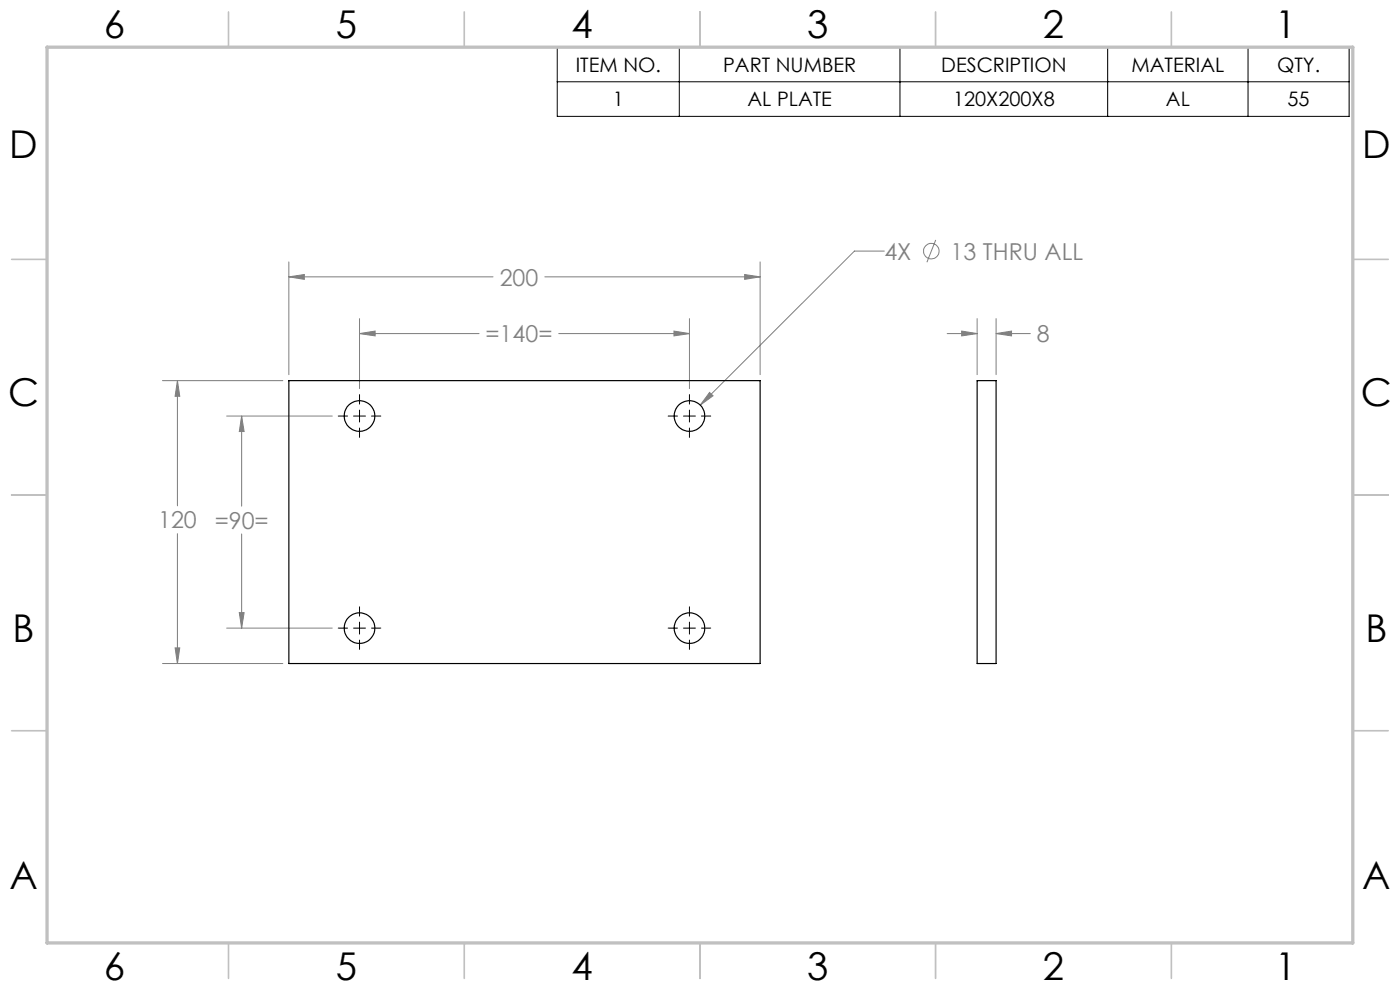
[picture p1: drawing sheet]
<svg xmlns="http://www.w3.org/2000/svg" width="297mm" height="210mm" viewBox="0 0 297 210" stroke-linecap="round" stroke-linejoin="round" font-family="sans-serif">
<g fill="none" stroke="#808080" stroke-width=".21">
<path d="M61.3 58.7l3.3-.5v1.1zM61.3 55.6v23.9M61.3 58.7h43.3M115.6 58.7h45.7M158 58.2l3.3 .5-3.3 .6zM161.3 55.6v23.9M187.6 53.3h-6.3l-32.7 32.6M198.5 50.9l-1.9 4.7M76.3 70.8l3.3-.6v1.1zM76.3 67.6v14.8M76.3 70.8h25.3M118.5 70.8h27.8"/>
<path d="M143 70.2l3.3 .6-3.3 .5zM146.3 67.6v14.8M200.9 70.8h6.4M204 70.2l3.3 .6-3.3 .5zM207.3 67.6v11.9M211.3 70.8l3.3-.6v1.1zM211.3 70.8h7.3M211.3 67.6v11.9M34.5 80.7h25.5M37.6 80.7l.5 3.4h-1zM37.6 80.7v26.6M48.1 88.3h22.4"/>
<path d="M51.3 88.3l.5 3.2h-1zM51.3 88.3v19.1M150.5 83.2l.8 .8-2.7 1.9zM37.6 113.2v27.5M51.3 113.3v19.9M37.1 137.4h1l-.5 3.3zM48.1 133.2h22.4M50.8 130h1l-.5 3.2zM34.5 140.7h25.5"/>
<circle cx="197.6" cy="53.3" r="1.65"/>
</g>
<g fill="none" stroke="#000" stroke-width=".21">
<path d="M118.2 10h168v14.7h-168zM118.2 17.3h168M144.1 10v14.7M190.9 10v14.7M235 10v14.7M264.8 10v14.7M71.8 88.3h1.9M75 88.3h2.5M76.3 83.7v2M76.3 87v2.5M76.3 90.8v2M78.8 88.3h2"/>
<path d="M141.7 88.3h2M145 88.3h2.5M146.3 83.7v2M146.3 87v2.5M146.3 90.8v2M148.8 88.3h2M71.8 133.2h1.9M75 133.2h2.5M76.3 128.7v2M76.3 132v2.5M76.3 135.8v2M78.8 133.2h2"/>
<path d="M141.7 133.2h2M145 133.2h2.5M146.3 128.7v2M146.3 132v2.5M146.3 135.8v2M148.8 133.2h2"/>
</g>
<g fill="none" stroke="#c0c0c0" stroke-width=".35">
<path d="M48.5 2.5v7.5M98.5 2.5v7.5M148.5 2.5v7.5M198.5 2.5v7.5M248.5 2.5v7.5M2.5 55h7.5M287 55h7.5M2.5 105h7.5M287 105h7.5M2.5 155h7.5M287 155h7.5M48.5 200v7.5"/>
<path d="M98.5 200v7.5M148.5 200v7.5M198.5 200v7.5M248.5 200v7.5"/>
</g>
<path d="M10 10h277v190h-277z" fill="none" stroke="#c0c0c0" stroke-width=".7"/>
<path d="M158 58.2l3.3 .5-3.3 .6zM61.3 58.7l3.3-.5v1.1zM37.1 137.4h1l-.5 3.3zM37.6 80.7l.5 3.4h-1zM76.3 70.8l3.3-.6v1.1zM143 70.2l3.3 .6-3.3 .5zM51.3 88.3l.5 3.2h-1zM50.8 130h1l-.5 3.2zM150.5 83.2l-1.9 2.7 2.7-1.9zM204 70.2l3.3 .6-3.3 .5zM211.3 70.8l3.3-.6v1.1z" fill="#808080"/>
<g fill="none" stroke="#000" stroke-width=".25">
<path d="M61.3 80.7h100v60h-100zM207.3 80.7h4v60h-4z"/>
<circle cx="76.3" cy="88.3" r="3.3"/>
<circle cx="146.3" cy="88.3" r="3.3"/>
<circle cx="76.3" cy="133.2" r="3.2"/>
<circle cx="146.3" cy="133.2" r="3.2"/>
</g>
<g font-size="8.1">
<text x="22" y="8">6</text>
<text x="71.2" y="8">5</text>
<text x="121.2" y="8">4</text>
<text x="171.3" y="8">3</text>
<text x="221.3" y="8">2</text>
<text x="270.5" y="8">1</text>
<text x="2" y="33.6">D</text>
<text x="289" y="33.6">D</text>
<text x="1.7" y="86.1">C</text>
<text x="288.7" y="86.1">C</text>
<text x="2.7" y="136.1">B</text>
<text x="289.7" y="136.1">B</text>
<text x="2" y="188.6">A</text>
<text x="289" y="188.6">A</text>
<text x="22" y="208">6</text>
<text x="71.2" y="208">5</text>
<text x="121.2" y="208">4</text>
<text x="171.3" y="208">3</text>
<text x="221.3" y="208">2</text>
<text x="270.5" y="208">1</text>
</g>
<g font-size="4.9" fill="#808080">
<text x="187.6" y="55.1">4X</text>
<text x="201.7" y="55.1">13 THRU ALL</text>
<text x="106" y="60.6">200</text>
<text x="103" y="72.6">=140=</text>
<text x="219.9" y="72.6">8</text>
<text x="33.6" y="112.1">120</text>
<text x="45.6" y="112.2">=90=</text>
</g>
<g font-size="4.2">
<text x="122.1" y="15.2">ITEM NO.</text>
<text x="153.4" y="15.2">PART NUMBER</text>
<text x="199.7" y="15.2">DESCRIPTION</text>
<text x="240" y="15.2">MATERIAL</text>
<text x="270.9" y="15.2">QTY.</text>
<text x="130" y="22.5">1</text>
<text x="158.6" y="22.5">AL PLATE</text>
<text x="202.2" y="22.5">120X200X8</text>
<text x="247.3" y="22.5">AL</text>
<text x="273.2" y="22.5">55</text>
</g>
</svg>
